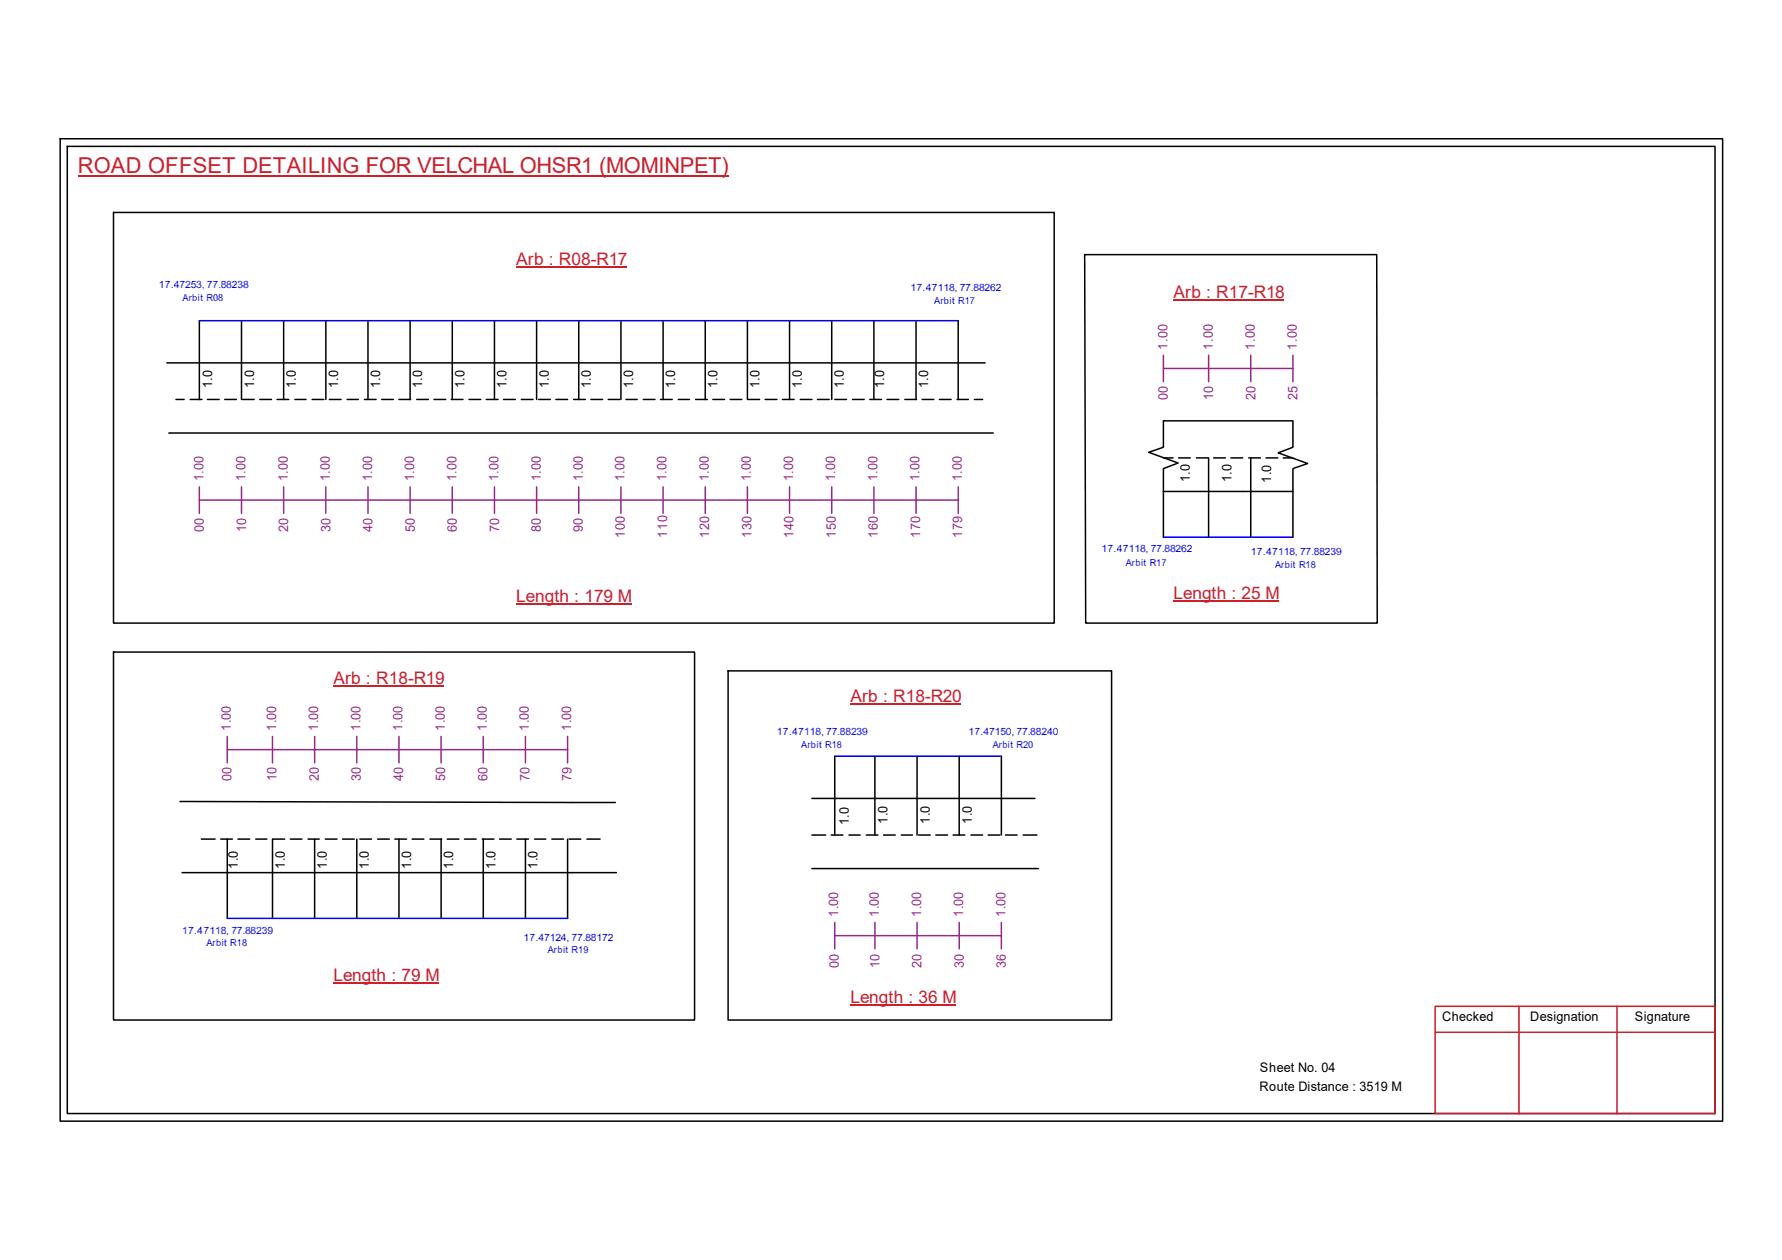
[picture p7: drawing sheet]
<svg xmlns="http://www.w3.org/2000/svg" width="297mm" height="210mm" viewBox="0 0 297 210" stroke-linecap="round" stroke-linejoin="round" font-family="sans-serif">
<g fill="none" stroke="#000" stroke-width=".25">
<path d="M10 23.1h277.1v163.7h-277.1zM11.2 24.4h274.7v161.1h-274.7zM18.9 35.4h156.8v68.4h-156.8zM33.2 53.4v13.1M40.3 53.4v13.1M47.3 53.4v13.1M54.3 53.4v13.1M61.3 53.4v13.1M68.4 53.4v13.1M75.4 53.4v13.1M82.4 53.4v13.1M89.4 53.4v13.1"/>
<path d="M96.5 53.4v13.1M103.5 53.4v13.1M110.5 53.4v13.1M117.6 53.4v13.1M124.6 53.4v13.1M131.6 53.4v13.1M138.6 53.4v13.1M145.7 53.4v13.1M152.7 53.4v13.1M159.7 53.4v13.1M180.8 42.4h48.7l.1 61.4h-48.6zM27.8 60.5h136.4"/>
<path d="M28.1 72.1h137.5M29.3 66.5h1.4M31.7 66.5h2M34.6 66.5h1.9M37.5 66.5h1.9M40.4 66.5h2M43.3 66.5h2M46.2 66.5h1.9M49.1 66.5h1.9M52 66.5h2M54.9 66.5h2M57.9 66.5h1.8"/>
<path d="M60.7 66.5h2M63.6 66.5h2M66.5 66.5h1.9M69.5 66.5h1.9M72.3 66.5h2M75.2 66.5h2M78.2 66.5h1.9M81.1 66.5h1.9M83.9 66.5h2M86.9 66.5h2M89.8 66.5h1.9M92.7 66.5h1.9"/>
<path d="M95.6 66.5h2M98.5 66.5h2M101.4 66.5h1.9M104.3 66.5h1.9M107.2 66.5h2M110.1 66.5h2M113.1 66.5h1.8M115.9 66.5h2M118.8 66.5h2M121.7 66.5h2M124.7 66.5h1.9M127.5 66.5h2"/>
<path d="M130.4 66.5h2M133.4 66.5h1.9M136.3 66.5h1.9M139.1 66.5h2M142.1 66.5h2M145 66.5h1.9M147.9 66.5h1.9M150.8 66.5h2M153.7 66.5h2M156.6 66.5h1.9M159.6 66.5h1.8M162.4 66.5h1.4"/>
<path d="M193.9 76.3h1.6M196.5 76.3h1.9M199.4 76.3h2M201.5 76.3v13.2M202.3 76.3h2M205.2 76.3h1.9M208.1 76.3h2M208.5 76.3v13.2M211 76.3h2M213.9 76.3h1.6M215.5 70.1h-21.6v4.4l-2.4 .9 4.9 1.7-2.5 1v3.8M215.5 70.2v4.3l-2.4 .9 4.9 1.8-2.5 .9v3.8"/>
<path d="M193.9 81.9h21.6M193.9 81.9v7.6M215.5 81.9v7.6M18.9 108.6h96.9v61.3h-96.9zM121.4 111.8h63.9v58.1h-63.9zM30 133.5l72.6 .2M33.6 139.8h2.3M36.8 139.8h1.9M37.9 139.8v13.2M39.7 139.8h1.9M42.6 139.8h1.9M45.4 139.8v13.2"/>
<path d="M45.5 139.8h2M48.4 139.8h1.9M51.3 139.8h1.9M52.4 139.8v13.2M54.2 139.8h2M57.1 139.8h2M59.5 139.8v13.2M60 139.8h1.9M62.9 139.8h2M65.8 139.8h2M66.5 139.8v13.2M68.7 139.8h2"/>
<path d="M71.7 139.8h1.9M73.5 139.8v13.2M74.5 139.8h2M77.4 139.8h2M80.4 139.8h1.9M80.6 139.8v13.2M83.3 139.8h1.9M86.1 139.8h2M87.6 139.8v13.2M89.1 139.8h1.9M92 139.8h1.9M94.6 139.8v13.2"/>
<path d="M94.9 139.8h1.9M97.8 139.8h2.2M135.3 133h37.2M135.3 139.1h2.3M138.6 139.1h1.9M139.1 126v13.1M141.5 139.1h1.9M144.4 139.1h1.9M145.8 126v13.1M147.3 139.1h1.9M150.2 139.1h1.9M152.9 126v13.1"/>
<path d="M153.1 139.1h2M156 139.1h1.9M158.9 139.1h1.9M159.9 126v13.1M161.8 139.1h2M164.7 139.1h2M166.9 126v13.1M167.6 139.1h1.9M170.6 139.1h2.2M30.3 145.4h72.4M135.3 144.7h37.8"/>
</g>
<path d="M239.2 167.6h46.7v17.9h-46.7zM239.2 172h46.7M253.2 167.6v17.9M269.5 167.6v17.9" fill="none" stroke="#cc1f26" stroke-width=".25"/>
<path d="M13 29.3h108.5" fill="none" stroke="#cd2027" stroke-width=".25"/>
<g fill="none" stroke="#93278f" stroke-width=".25">
<path d="M193.9 59.2v4.4M201.5 59.2v4.4M208.5 59.2v4.4M215.5 59.2v4.4M193.9 61.4h21.6M33.2 83.3h126.5M33.2 81.1v4.4M40.3 81.1v4.4M47.3 81.1v4.4M54.3 81.1v4.4M61.3 81.1v4.4M68.4 81.1v4.4"/>
<path d="M75.4 81.1v4.4M82.4 81.1v4.4M89.4 81.1v4.4M96.5 81.1v4.4M103.5 81.1v4.4M110.5 81.1v4.4M117.6 81.1v4.4M124.6 81.1v4.4M131.6 81.1v4.4M138.6 81.1v4.4M145.7 81.1v4.4M152.7 81.1v4.4"/>
<path d="M159.7 81.1v4.4M37.9 124.9h56.7M37.9 122.7v4.4M45.4 122.7v4.4M52.4 122.7v4.4M59.5 122.7v4.4M66.5 122.7v4.4M73.5 122.7v4.4M80.6 122.7v4.4M87.6 122.7v4.4M94.6 122.7v4.4M139.1 155.9h27.8"/>
<path d="M139.1 153.7v4.4M145.8 153.7v4.4M152.9 153.7v4.4M159.9 153.7v4.4M166.9 153.7v4.4"/>
</g>
<path d="M86.1 44.5h18.4M195.6 50h18.5M55.6 114.2h18.4M86.1 100.6h19.2M141.8 117.3h18.4M195.6 100.1h17.6M55.6 163.7h17.6M141.8 167.4h17.6" fill="none" stroke="#cd2027" stroke-width=".17"/>
<path d="M33.2 53.4h126.5M193.9 89.5h21.6M139.1 126h27.8M37.9 153h56.7" fill="none" stroke="#00f" stroke-width=".25"/>
<text font-size="3.6" fill="#cd2027" x="13" y="28.9">ROAD OFFSET DETAILING FOR VELCHAL OHSR1 (MOMINPET)</text>
<g font-size="2.9" fill="#cd2027">
<text x="86.1" y="44.2">Arb : R08-R17</text>
<text x="195.6" y="49.6">Arb : R17-R18</text>
<text x="86.1" y="100.2">Length : 179 M</text>
<text x="195.6" y="99.7">Length : 25 M</text>
<text x="55.6" y="113.9">Arb : R18-R19</text>
<text x="141.8" y="117">Arb : R18-R20</text>
<text x="55.6" y="163.4">Length : 79 M</text>
<text x="141.8" y="167">Length : 36 M</text>
</g>
<g font-size="2.2" fill="#93278f">
<text x="194.6" y="58.3" transform="rotate(-90 194.6 58.3)">1.00</text>
<text x="202.1" y="58.3" transform="rotate(-90 202.1 58.3)">1.00</text>
<text x="209.2" y="58.3" transform="rotate(-90 209.2 58.3)">1.00</text>
<text x="216.2" y="58.3" transform="rotate(-90 216.2 58.3)">1.00</text>
<text x="194.7" y="66.6" transform="rotate(-90 194.7 66.6)">00</text>
<text x="202.2" y="66.6" transform="rotate(-90 202.2 66.6)">10</text>
<text x="209.3" y="66.6" transform="rotate(-90 209.3 66.6)">20</text>
<text x="216.3" y="66.6" transform="rotate(-90 216.3 66.6)">25</text>
<text x="33.9" y="80.2" transform="rotate(-90 33.9 80.2)">1.00</text>
<text x="40.9" y="80.2" transform="rotate(-90 40.9 80.2)">1.00</text>
<text x="48" y="80.2" transform="rotate(-90 48 80.2)">1.00</text>
<text x="55" y="80.2" transform="rotate(-90 55 80.2)">1.00</text>
<text x="62" y="80.2" transform="rotate(-90 62 80.2)">1.00</text>
<text x="69" y="80.2" transform="rotate(-90 69 80.2)">1.00</text>
<text x="76.1" y="80.2" transform="rotate(-90 76.1 80.2)">1.00</text>
<text x="83.1" y="80.2" transform="rotate(-90 83.1 80.2)">1.00</text>
<text x="90.1" y="80.2" transform="rotate(-90 90.1 80.2)">1.00</text>
<text x="97.2" y="80.2" transform="rotate(-90 97.2 80.2)">1.00</text>
<text x="104.1" y="80.2" transform="rotate(-90 104.1 80.2)">1.00</text>
<text x="111.1" y="80.2" transform="rotate(-90 111.1 80.2)">1.00</text>
<text x="118.1" y="80.2" transform="rotate(-90 118.1 80.2)">1.00</text>
<text x="125.2" y="80.2" transform="rotate(-90 125.2 80.2)">1.00</text>
<text x="132.2" y="80.2" transform="rotate(-90 132.2 80.2)">1.00</text>
<text x="139.2" y="80.2" transform="rotate(-90 139.2 80.2)">1.00</text>
<text x="146.3" y="80.2" transform="rotate(-90 146.3 80.2)">1.00</text>
<text x="153.3" y="80.2" transform="rotate(-90 153.3 80.2)">1.00</text>
<text x="160.3" y="80.2" transform="rotate(-90 160.3 80.2)">1.00</text>
<text x="34" y="88.6" transform="rotate(-90 34 88.6)">00</text>
<text x="41" y="88.6" transform="rotate(-90 41 88.6)">10</text>
<text x="48" y="88.6" transform="rotate(-90 48 88.6)">20</text>
<text x="55.1" y="88.6" transform="rotate(-90 55.1 88.6)">30</text>
<text x="62.1" y="88.6" transform="rotate(-90 62.1 88.6)">40</text>
<text x="69.1" y="88.6" transform="rotate(-90 69.1 88.6)">50</text>
<text x="76.2" y="88.6" transform="rotate(-90 76.2 88.6)">60</text>
<text x="83.2" y="88.6" transform="rotate(-90 83.2 88.6)">70</text>
<text x="90.1" y="88.6" transform="rotate(-90 90.1 88.6)">80</text>
<text x="97.2" y="88.6" transform="rotate(-90 97.2 88.6)">90</text>
<text x="104.2" y="89.6" transform="rotate(-90 104.2 89.6)">100</text>
<text x="111.2" y="89.6" transform="rotate(-90 111.2 89.6)">110</text>
<text x="118.2" y="89.6" transform="rotate(-90 118.2 89.6)">120</text>
<text x="125.3" y="89.6" transform="rotate(-90 125.3 89.6)">130</text>
<text x="132.3" y="89.6" transform="rotate(-90 132.3 89.6)">140</text>
<text x="139.3" y="89.6" transform="rotate(-90 139.3 89.6)">150</text>
<text x="146.3" y="89.6" transform="rotate(-90 146.3 89.6)">160</text>
<text x="153.4" y="89.6" transform="rotate(-90 153.4 89.6)">170</text>
<text x="160.4" y="89.6" transform="rotate(-90 160.4 89.6)">179</text>
<text x="38.5" y="121.8" transform="rotate(-90 38.5 121.8)">1.00</text>
<text x="46" y="121.8" transform="rotate(-90 46 121.8)">1.00</text>
<text x="53" y="121.8" transform="rotate(-90 53 121.8)">1.00</text>
<text x="60.1" y="121.8" transform="rotate(-90 60.1 121.8)">1.00</text>
<text x="67.1" y="121.8" transform="rotate(-90 67.1 121.8)">1.00</text>
<text x="74.1" y="121.8" transform="rotate(-90 74.1 121.8)">1.00</text>
<text x="81.1" y="121.8" transform="rotate(-90 81.1 121.8)">1.00</text>
<text x="88.2" y="121.8" transform="rotate(-90 88.2 121.8)">1.00</text>
<text x="95.2" y="121.8" transform="rotate(-90 95.2 121.8)">1.00</text>
<text x="38.6" y="130.1" transform="rotate(-90 38.6 130.1)">00</text>
<text x="46.1" y="130.1" transform="rotate(-90 46.1 130.1)">10</text>
<text x="53.1" y="130.1" transform="rotate(-90 53.1 130.1)">20</text>
<text x="60.2" y="130.1" transform="rotate(-90 60.2 130.1)">30</text>
<text x="67.2" y="130.1" transform="rotate(-90 67.2 130.1)">40</text>
<text x="74.2" y="130.1" transform="rotate(-90 74.2 130.1)">50</text>
<text x="81.2" y="130.1" transform="rotate(-90 81.2 130.1)">60</text>
<text x="88.3" y="130.1" transform="rotate(-90 88.3 130.1)">70</text>
<text x="95.3" y="130.1" transform="rotate(-90 95.3 130.1)">79</text>
<text x="139.7" y="152.7" transform="rotate(-90 139.7 152.7)">1.00</text>
<text x="146.5" y="152.7" transform="rotate(-90 146.5 152.7)">1.00</text>
<text x="153.5" y="152.7" transform="rotate(-90 153.5 152.7)">1.00</text>
<text x="160.6" y="152.7" transform="rotate(-90 160.6 152.7)">1.00</text>
<text x="167.6" y="152.7" transform="rotate(-90 167.6 152.7)">1.00</text>
<text x="139.8" y="161.2" transform="rotate(-90 139.8 161.2)">00</text>
<text x="146.6" y="161.2" transform="rotate(-90 146.6 161.2)">10</text>
<text x="153.6" y="161.2" transform="rotate(-90 153.6 161.2)">20</text>
<text x="160.7" y="161.2" transform="rotate(-90 160.7 161.2)">30</text>
<text x="167.7" y="161.2" transform="rotate(-90 167.7 161.2)">36</text>
</g>
<g font-size="2.2">
<text x="35.3" y="64.7" transform="rotate(-90 35.3 64.7)">1.0</text>
<text x="42.4" y="64.7" transform="rotate(-90 42.4 64.7)">1.0</text>
<text x="49.3" y="64.7" transform="rotate(-90 49.3 64.7)">1.0</text>
<text x="56.3" y="64.7" transform="rotate(-90 56.3 64.7)">1.0</text>
<text x="63.4" y="64.7" transform="rotate(-90 63.4 64.7)">1.0</text>
<text x="70.4" y="64.7" transform="rotate(-90 70.4 64.7)">1.0</text>
<text x="77.4" y="64.7" transform="rotate(-90 77.4 64.7)">1.0</text>
<text x="84.5" y="64.7" transform="rotate(-90 84.5 64.7)">1.0</text>
<text x="91.5" y="64.7" transform="rotate(-90 91.5 64.7)">1.0</text>
<text x="98.5" y="64.7" transform="rotate(-90 98.5 64.7)">1.0</text>
<text x="105.5" y="64.7" transform="rotate(-90 105.5 64.7)">1.0</text>
<text x="112.6" y="64.7" transform="rotate(-90 112.6 64.7)">1.0</text>
<text x="119.6" y="64.7" transform="rotate(-90 119.6 64.7)">1.0</text>
<text x="126.6" y="64.7" transform="rotate(-90 126.6 64.7)">1.0</text>
<text x="133.6" y="64.7" transform="rotate(-90 133.6 64.7)">1.0</text>
<text x="140.7" y="64.7" transform="rotate(-90 140.7 64.7)">1.0</text>
<text x="147.4" y="64.7" transform="rotate(-90 147.4 64.7)">1.0</text>
<text x="154.7" y="64.7" transform="rotate(-90 154.7 64.7)">1.0</text>
<text x="198.3" y="80.3" transform="rotate(-90 198.3 80.3)">1.0</text>
<text x="205.3" y="80.3" transform="rotate(-90 205.3 80.3)">1.0</text>
<text x="211.9" y="80.4" transform="rotate(-90 211.9 80.4)">1.0</text>
<text x="141.5" y="137.5" transform="rotate(-90 141.5 137.5)">1.0</text>
<text x="148" y="137.2" transform="rotate(-90 148 137.2)">1.0</text>
<text x="155" y="137.2" transform="rotate(-90 155 137.2)">1.0</text>
<text x="162" y="137.2" transform="rotate(-90 162 137.2)">1.0</text>
<text x="39.7" y="144.8" transform="rotate(-90 39.7 144.8)">1.0</text>
<text x="47.5" y="144.8" transform="rotate(-90 47.5 144.8)">1.0</text>
<text x="54.5" y="144.8" transform="rotate(-90 54.5 144.8)">1.0</text>
<text x="61.5" y="144.8" transform="rotate(-90 61.5 144.8)">1.0</text>
<text x="68.5" y="144.8" transform="rotate(-90 68.5 144.8)">1.0</text>
<text x="75.6" y="144.8" transform="rotate(-90 75.6 144.8)">1.0</text>
<text x="82.6" y="144.8" transform="rotate(-90 82.6 144.8)">1.0</text>
<text x="89.6" y="144.8" transform="rotate(-90 89.6 144.8)">1.0</text>
<text x="240.4" y="170.1">Checked</text>
<text x="255.1" y="170.1">Designation</text>
<text x="272.5" y="170.1">Signature</text>
<text x="210" y="178.6">Sheet No. 04</text>
<text x="209.9" y="181.7">Route Distance : 3519 M</text>
</g>
<g font-size="1.7" fill="#00f">
<text x="26.5" y="48">17.47253, 77.88238</text>
<text x="151.8" y="48.5">17.47118, 77.88262</text>
<text x="183.6" y="92">17.47118, 77.88262</text>
<text x="208.5" y="92.5">17.47118, 77.88239</text>
<text x="129.5" y="122.5">17.47118, 77.88239</text>
<text x="161.4" y="122.4">17.47150, 77.88240</text>
<text x="30.3" y="155.5">17.47118, 77.88239</text>
<text x="87.2" y="156.7">17.47124, 77.88172</text>
</g>
<g font-size="1.6" fill="#00f">
<text x="30.4" y="50.1">Arbit R08</text>
<text x="155.7" y="50.6">Arbit R17</text>
<text x="187.7" y="94.2">Arbit R17</text>
<text x="212.6" y="94.6">Arbit R18</text>
<text x="133.6" y="124.6">Arbit R18</text>
<text x="165.5" y="124.5">Arbit R20</text>
<text x="34.4" y="157.6">Arbit R18</text>
<text x="91.3" y="158.8">Arbit R19</text>
</g>
</svg>
